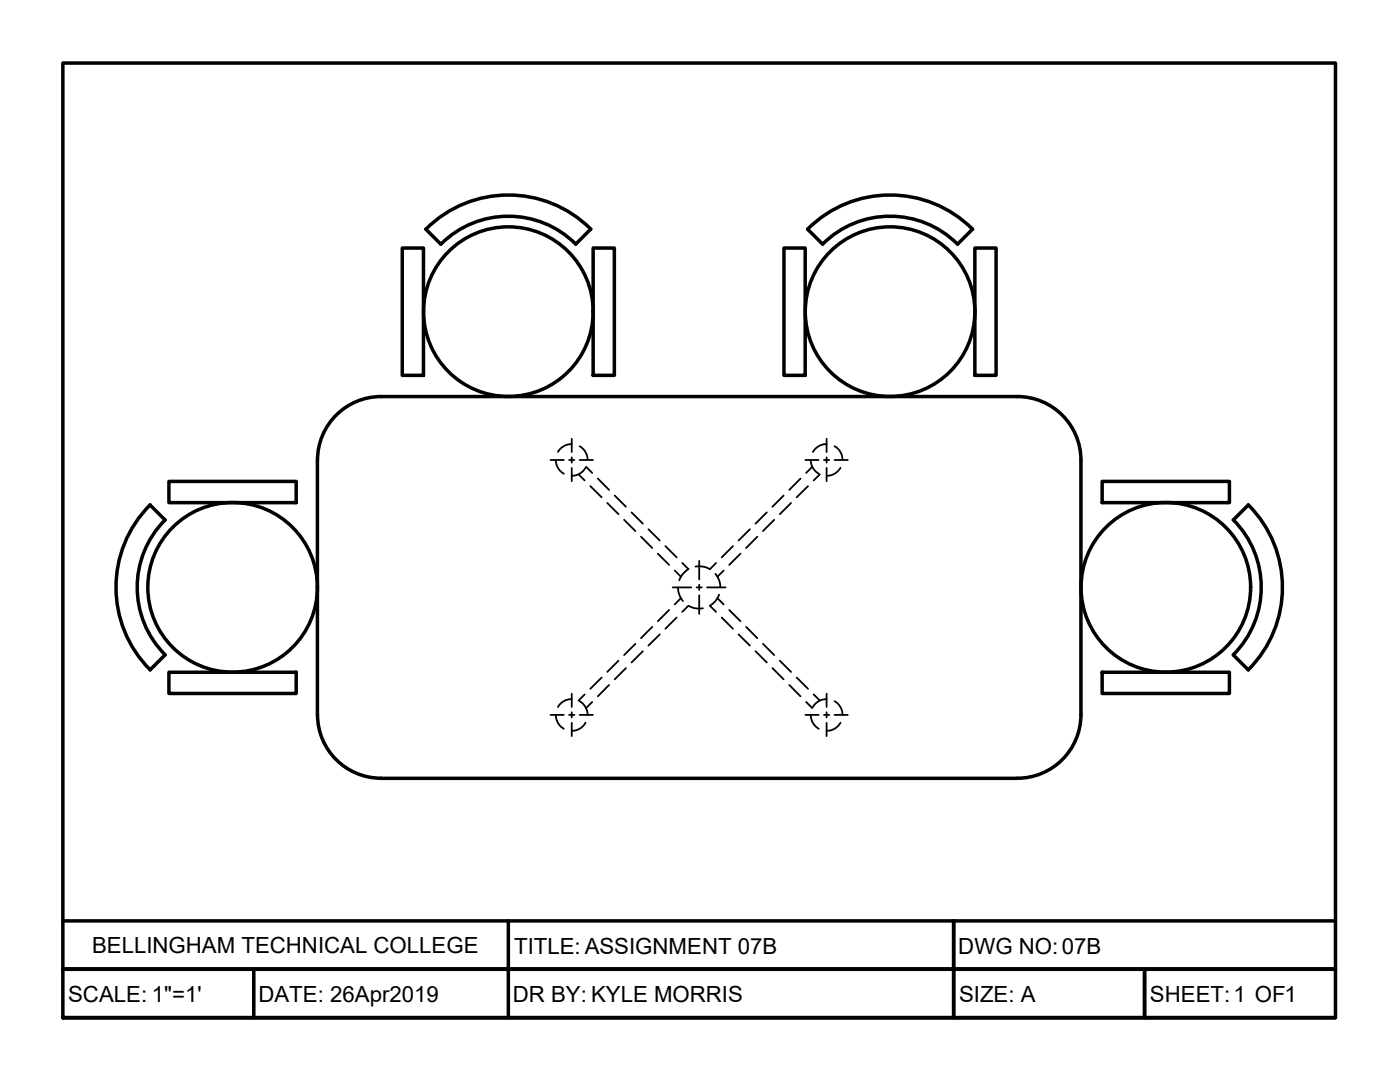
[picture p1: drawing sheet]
<svg xmlns="http://www.w3.org/2000/svg" width="279mm" height="216mm" viewBox="0 0 279 216" stroke-linecap="round" stroke-linejoin="round" font-family="sans-serif">
<!-- layer: Object -->
<g fill="none" stroke="#000" stroke-width=".7">
<path d="M80.3 49.5h4.2v25.4h-4.2zM85 45.7l3 3M85 45.7a23.3 23.3 0 0 1 32.9 0l-3 3M88 48.7a19 19 0 0 1 26.9 0M118.4 49.5h4.2v25.4h-4.2zM156.5 49.5h4.2v25.4h-4.2zM164.2 48.7l-3-3a23.3 23.3 0 0 1 32.9 0l-3 3M164.2 48.7a19 19 0 0 1 26.9 0M194.6 49.5h4.2v25.4h-4.2zM33.7 96.1h25.4v4.2h-25.4zM63.3 91.8l.1 50.8a12.7 12.7 0 0 0 12.7 12.7M63.4 91.8a12.7 12.7 0 0 1 12.6-12.7h127a12.7 12.7 0 0 1 12.7 12.7"/>
<path d="M215.7 91.8v50.8a12.7 12.7 0 0 1-12.7 12.7M220 96.1h25.4v4.2h-25.4zM29.9 100.8l3 2.9M30 100.7a23.3 23.3 0 0 0 0 33M33 103.7a19 19 0 0 0 0 27M249.1 100.7a23.3 23.3 0 0 1 0 33l-3-3a19 19 0 0 0 0-27l3-2.9M32.9 130.7l-3 3M33.7 134.1h25.4v4.3h-25.4zM220 134.1h25.4v4.3h-25.4zM76 155.3h127"/>
<circle cx="101.5" cy="62.2" r="16.9"/>
<circle cx="177.6" cy="62.2" r="16.9"/>
<circle cx="46.4" cy="117.2" r="16.9"/>
<circle cx="232.7" cy="117.2" r="16.9"/>
</g>
<!-- layer: Hidden -->
<g fill="none" stroke="#000" stroke-width=".36">
<path d="M110.9 91.8a3.2 3.2 0 0 0 1.6 2.7M114.1 88.6a3.2 3.2 0 0 0-2.7 1.6M115.5 94.6l1.2 1.3M115.7 89l.2 .2a3.3 3.3 0 0 1 1.4 2.6M116.9 93.4l-.3 .3a3.1 3.1 0 0 1-2.5 1.2M117 93.1l1.2 1.3M117.8 97l2.3 2.2M119.3 95.5l2.3 2.3M122.7 98.9l2.2 2.2M156.4 98.9l-2.3 2.2M159.8 95.5l-2.3 2.3M161.3 97l-2.3 2.2"/>
<path d="M161.8 91.8a3.2 3.2 0 0 0 1.6 2.7M162.1 93.1l-1.2 1.3M163.6 94.6l-1.2 1.3M165 88.6a3.1 3.1 0 0 0-2.8 1.6M166.6 89l.2 .2a3.2 3.2 0 0 1 1.3 2.6M167.7 93.4l-.2 .3a3.1 3.1 0 0 1-2.5 1.2M121.2 100.4l2.2 2.2M124.6 103.7l2.2 2.3M126 102.2l2.3 2.3M127.9 107.1l2.3 2.3M129.4 105.6l2.3 2.3M131.3 110.5l2.2 2.2"/>
<path d="M132.8 109l2.2 2.2M134.7 113.8l1.2 1.3M135.3 117.2v.3a4.3 4.3 0 0 0 1 2.4M135.9 119.4l-1.2 1.2M136.2 112.3l1.2 1.2-.5 .4a4.5 4.5 0 0 0-1.4 1.9M138.8 113.1l.3-.1a4.2 4.2 0 0 1 2.5 .6M142.8 114.5a4.2 4.2 0 0 1 1 2.7M142.9 112.3l-1.2 1.3M143.2 119.4l1.2 1.2M143.5 118.6l-.1 .3a4.1 4.1 0 0 1-1.7 2M144.4 113.8l-1.2 1.3M146.3 109l-2.3 2.2"/>
<path d="M147.8 110.5l-2.3 2.2M149.7 105.6l-2.3 2.3M151.1 107.1l-2.2 2.3M153 102.2l-2.2 2.3M154.5 103.7l-2.2 2.3M157.9 100.4l-2.3 2.2M114.1 139.5a3.2 3.2 0 0 0-2.7 1.6M115.7 139.9l.2 .1a3.3 3.3 0 0 1 1.4 2.6M116.7 138.6l-1.2 1.2M120.1 135.2l-2.3 2.2M121.6 136.7l-2.3 2.2M123.4 131.8l-2.2 2.3"/>
<path d="M124.9 133.3l-2.2 2.3M126.8 128.5l-2.2 2.2M128.3 129.9l-2.3 2.3M130.2 125.1l-2.3 2.2M131.7 126.6l-2.3 2.2M133.5 121.7l-2.2 2.3M135 123.2l-2.2 2.3M140.3 121.4a4.3 4.3 0 0 1-2.9-.5l-1.2 1.2M141.7 120.9l1.2 1.2M144 123.2l2.3 2.3M145.5 121.7l2.3 2.3M147.4 126.6l2.3 2.2"/>
<path d="M148.9 125.1l2.2 2.2M150.8 129.9l2.2 2.3M152.3 128.5l2.2 2.2M154.1 133.3l2.3 2.3M155.6 131.8l2.3 2.3M157.5 136.7l2.3 2.2M159 135.2l2.3 2.2M162.4 138.6l1.2 1.2M165 139.5a3.1 3.1 0 0 0-2.8 1.6M166.6 139.9l.2 .1a3.2 3.2 0 0 1 1.3 2.6M110.9 142.7a3.2 3.2 0 0 0 1.6 2.7M116.9 144.2l-.3 .4a3.1 3.1 0 0 1-2.5 1.2"/>
<path d="M118.2 140.1l-1.2 1.2M160.9 140.1l1.2 1.2M161.8 142.7a3.2 3.2 0 0 0 1.6 2.7M167.7 144.2l-.2 .4a3.1 3.1 0 0 1-2.5 1.2"/>
</g>
<!-- layer: Center -->
<g fill="none" stroke="#000" stroke-width=".36">
<path d="M109.9 91.8h2.6M113.6 91.8h1M114.1 87.6v2.6M114.1 91.3v1M114.1 93.4v2.6M115.7 91.8h2.6M160.7 91.8h2.7M164.4 91.8h1.1M165 87.6v2.6M165 91.3v1M165 93.4v2.6M166.6 91.8h2.6"/>
<path d="M134.3 117.2h3.7M139 117.2h1.1M139.5 111.9v3.7M139.5 116.7v1M139.5 118.8v3.7M141.1 117.2h3.7M114.1 138.4v2.7M165 138.4v2.7M109.9 142.6h2.6M113.6 142.6h1M114.1 142.1v1.1M114.1 144.2v2.7"/>
<path d="M115.7 142.6h2.6M160.7 142.6h2.7M164.4 142.6h1.1M165 142.1v1.1M165 144.2v2.7M166.6 142.6h2.6"/>
</g>
<!-- layer: TitleBox -->
<path d="M12.5 183.8h254M50.6 193.4v9.7M101.4 183.8v19.3M190.3 183.8v19.3zM228.4 193.4v9.7M266.5 193.4h-254h254M12.5 203.1v-190.5h254v190.5h-254h254" fill="none" stroke="#000" stroke-width=".7"/>
<g font-size="4.4">
<text x="18.4" y="190.2">BELLINGHAM TECHNICAL COLLEGE</text>
<text x="102.6" y="190.4">TITLE: ASSIGNMENT 07B</text>
<text x="191.3" y="190.3">DWG NO:07B</text>
<text x="13.6" y="200">SCALE: 1&quot;=1'</text>
<text x="51.6" y="200">DATE: 26Apr2019</text>
<text x="102.4" y="200">DR BY: KYLE MORRIS</text>
<text x="191.4" y="200">SIZE: A</text>
<text x="229.5" y="200">SHEET:1 OF1</text>
</g>
</svg>
